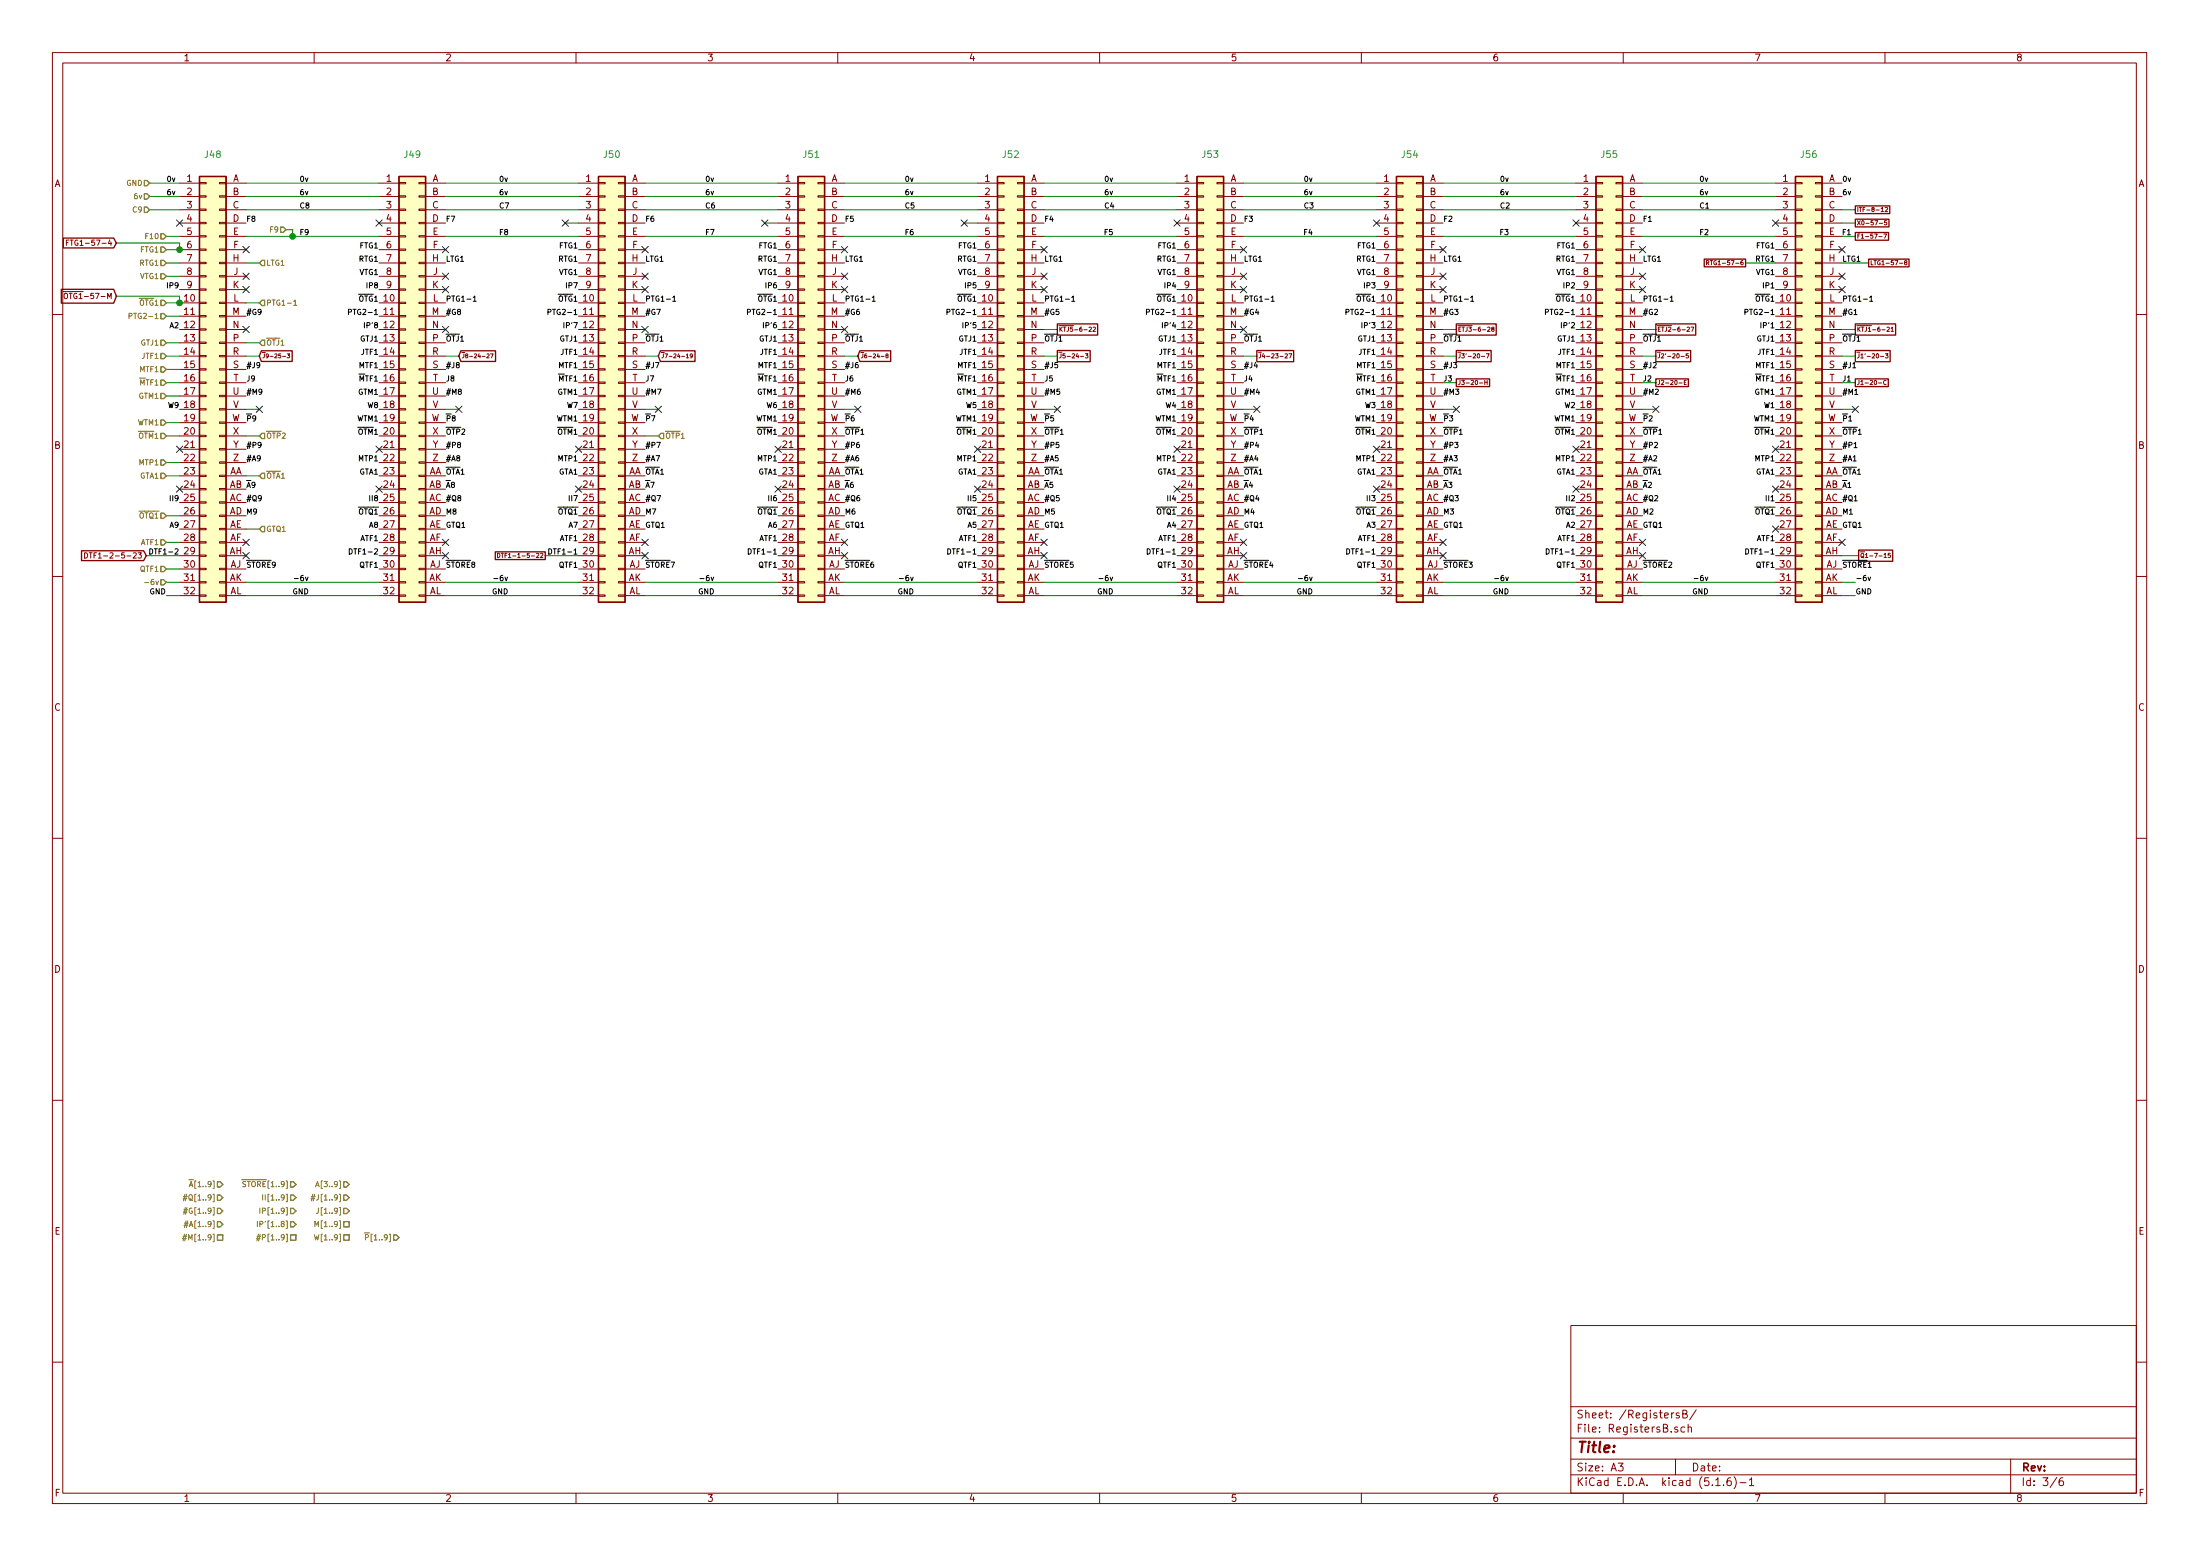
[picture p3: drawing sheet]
EESchema Schematic File Version 4
EELAYER 30 0
EELAYER END
$Descr A3 16535 11693
encoding utf-8
Sheet 3 6
Title ""
Date ""
Rev ""
Comp ""
Comment1 ""
Comment2 ""
Comment3 ""
Comment4 ""
$EndDescr
$Comp
L LSA:Conn_02x32 J48
U 1 1
P 1550 2875
F 0 "J48" H 1600 4592 50  0000 C CNN
F 1 "~" H 1600 4501 50  0000 C CNN
F 2 "ELLIOTT:DIN41612_B_2x32_Vertical" H 1550 2875 50  0001 C CNN
F 3 "" H 1550 2875 50  0001 C CNN
	1    1550 2875
	1    0    0    -1  
$EndComp
$Comp
L LSA:Conn_02x32 J49
U 1 1
P 3050 2875
F 0 "J49" H 3100 4592 50  0000 C CNN
F 1 "~" H 3100 4501 50  0000 C CNN
F 2 "ELLIOTT:DIN41612_B_2x32_Vertical" H 3050 2875 50  0001 C CNN
F 3 "" H 3050 2875 50  0001 C CNN
	1    3050 2875
	1    0    0    -1  
$EndComp
$Comp
L LSA:Conn_02x32 J50
U 1 1
P 4550 2875
F 0 "J50" H 4600 4592 50  0000 C CNN
F 1 "~" H 4600 4501 50  0000 C CNN
F 2 "ELLIOTT:DIN41612_B_2x32_Vertical" H 4550 2875 50  0001 C CNN
F 3 "" H 4550 2875 50  0001 C CNN
	1    4550 2875
	1    0    0    -1  
$EndComp
$Comp
L LSA:Conn_02x32 J51
U 1 1
P 6050 2875
F 0 "J51" H 6100 4592 50  0000 C CNN
F 1 "~" H 6100 4501 50  0000 C CNN
F 2 "ELLIOTT:DIN41612_B_2x32_Vertical" H 6050 2875 50  0001 C CNN
F 3 "" H 6050 2875 50  0001 C CNN
	1    6050 2875
	1    0    0    -1  
$EndComp
$Comp
L LSA:Conn_02x32 J52
U 1 1
P 7550 2875
F 0 "J52" H 7600 4592 50  0000 C CNN
F 1 "~" H 7600 4501 50  0000 C CNN
F 2 "ELLIOTT:DIN41612_B_2x32_Vertical" H 7550 2875 50  0001 C CNN
F 3 "" H 7550 2875 50  0001 C CNN
	1    7550 2875
	1    0    0    -1  
$EndComp
$Comp
L LSA:Conn_02x32 J53
U 1 1
P 9050 2875
F 0 "J53" H 9100 4592 50  0000 C CNN
F 1 "~" H 9100 4501 50  0000 C CNN
F 2 "ELLIOTT:DIN41612_B_2x32_Vertical" H 9050 2875 50  0001 C CNN
F 3 "" H 9050 2875 50  0001 C CNN
	1    9050 2875
	1    0    0    -1  
$EndComp
$Comp
L LSA:Conn_02x32 J54
U 1 1
P 10550 2875
F 0 "J54" H 10600 4592 50  0000 C CNN
F 1 "~" H 10600 4501 50  0000 C CNN
F 2 "ELLIOTT:DIN41612_B_2x32_Vertical" H 10550 2875 50  0001 C CNN
F 3 "" H 10550 2875 50  0001 C CNN
	1    10550 2875
	1    0    0    -1  
$EndComp
$Comp
L LSA:Conn_02x32 J55
U 1 1
P 12050 2875
F 0 "J55" H 12100 4592 50  0000 C CNN
F 1 "~" H 12100 4501 50  0000 C CNN
F 2 "ELLIOTT:DIN41612_B_2x32_Vertical" H 12050 2875 50  0001 C CNN
F 3 "" H 12050 2875 50  0001 C CNN
	1    12050 2875
	1    0    0    -1  
$EndComp
$Comp
L LSA:Conn_02x32 J56
U 1 1
P 13550 2875
F 0 "J56" H 13600 4592 50  0000 C CNN
F 1 "~" H 13600 4501 50  0000 C CNN
F 2 "ELLIOTT:DIN41612_B_2x32_Vertical" H 13550 2875 50  0001 C CNN
F 3 "" H 13550 2875 50  0001 C CNN
	1    13550 2875
	1    0    0    -1  
$EndComp
Wire Wire Line
	1850 1575 2850 1575
Text Label 2250 1575 0    40   ~ 0
C8
Wire Wire Line
	3350 1575 4350 1575
Text Label 3750 1575 0    40   ~ 0
C7
Wire Wire Line
	4850 1575 5850 1575
Text Label 5300 1575 0    40   ~ 0
C6
Wire Wire Line
	6350 1575 7350 1575
Text Label 6800 1575 0    40   ~ 0
C5
Wire Wire Line
	7850 1575 8850 1575
Text Label 8300 1575 0    40   ~ 0
C4
Wire Wire Line
	9350 1575 10350 1575
Text Label 9800 1575 0    40   ~ 0
C3
Wire Wire Line
	10850 1575 11850 1575
Text Label 11275 1575 0    40   ~ 0
C2
Wire Wire Line
	12350 1575 13350 1575
Text Label 12775 1575 0    40   ~ 0
C1
Wire Wire Line
	1350 2075 1250 2075
NoConn ~ 1850 1875
NoConn ~ 3350 1875
NoConn ~ 1850 2175
NoConn ~ 3350 2175
NoConn ~ 4850 1875
NoConn ~ 4850 2175
NoConn ~ 6350 1875
NoConn ~ 6350 2175
NoConn ~ 7850 1875
NoConn ~ 7850 2175
NoConn ~ 9350 1875
NoConn ~ 9350 2175
NoConn ~ 10850 1875
NoConn ~ 10850 2175
NoConn ~ 12350 1875
NoConn ~ 12350 2175
NoConn ~ 13850 1875
NoConn ~ 13850 2175
Text GLabel 13950 1775 2    32   UnSpc ~ 0
F1-57-7
Wire Wire Line
	13850 1775 13950 1775
Wire Wire Line
	1950 1975 1850 1975
Wire Wire Line
	1250 1875 1350 1875
Wire Wire Line
	1250 1975 1350 1975
NoConn ~ 1350 1675
NoConn ~ 2850 1675
NoConn ~ 8850 1675
NoConn ~ 10350 1675
NoConn ~ 11850 1675
NoConn ~ 13350 1675
Wire Wire Line
	4250 1675 4350 1675
Wire Wire Line
	5750 1675 5850 1675
Wire Wire Line
	7250 1675 7350 1675
Wire Wire Line
	1350 2675 1250 2675
Wire Wire Line
	1250 2775 1350 2775
Wire Wire Line
	1250 3275 1350 3275
Wire Wire Line
	1250 3175 1350 3175
Wire Wire Line
	1250 2975 1350 2975
NoConn ~ 1850 4075
NoConn ~ 3350 4075
NoConn ~ 4850 4075
NoConn ~ 6350 4075
NoConn ~ 7850 4075
NoConn ~ 9350 4075
NoConn ~ 10850 4075
NoConn ~ 12350 4075
NoConn ~ 13850 4075
Wire Wire Line
	1250 4375 1350 4375
Wire Wire Line
	1250 4475 1350 4475
Wire Wire Line
	13950 4375 13850 4375
Wire Wire Line
	13950 4475 13850 4475
Text GLabel 13950 1575 2    32   UnSpc ~ 0
ITF-8-12
Wire Wire Line
	13950 1575 13850 1575
Text GLabel 13950 1675 2    32   UnSpc ~ 0
X0-57-5
Wire Wire Line
	13950 1675 13850 1675
Wire Wire Line
	1250 3475 1350 3475
NoConn ~ 7250 1675
NoConn ~ 5750 1675
NoConn ~ 4250 1675
Wire Wire Line
	1250 2375 1350 2375
Wire Wire Line
	1250 2275 1350 2275
Text GLabel 13950 2475 2    32   UnSpc ~ 0
~KTJ1~-6-21
Text GLabel 12450 2475 2    32   UnSpc ~ 0
~ETJ2~-6-27
Wire Wire Line
	12450 2475 12350 2475
Text GLabel 10950 2475 2    32   UnSpc ~ 0
~ETJ3~-6-28
Wire Wire Line
	10950 2475 10850 2475
NoConn ~ 9350 2475
Text GLabel 7950 2475 2    32   UnSpc ~ 0
~KTJ5~-6-22
Wire Wire Line
	7950 2475 7850 2475
NoConn ~ 6350 2475
NoConn ~ 4850 2475
NoConn ~ 3350 2475
NoConn ~ 1850 2475
Wire Wire Line
	1250 2575 1350 2575
Wire Wire Line
	1850 2575 1950 2575
Wire Wire Line
	1250 2875 1350 2875
Wire Wire Line
	1950 3275 1850 3275
Wire Wire Line
	1850 3575 1950 3575
Wire Wire Line
	1250 3575 1350 3575
Wire Wire Line
	1250 4075 1350 4075
Text GLabel 1100 4175 0    40   Input ~ 0
DTF1-2-5-23
Text GLabel 4100 4175 0    32   UnSpc ~ 0
DTF1-1-5-22
Wire Wire Line
	1250 4275 1350 4275
Wire Wire Line
	1250 3875 1350 3875
Wire Wire Line
	13850 2475 13950 2475
NoConn ~ 13850 2075
NoConn ~ 12350 2075
NoConn ~ 10850 2075
NoConn ~ 9350 2075
NoConn ~ 7850 2075
NoConn ~ 6350 2075
NoConn ~ 4850 2075
NoConn ~ 3350 2075
NoConn ~ 1850 2075
Text GLabel 1950 2675 2    30   Input ~ 0
~J~9-25-3
Text GLabel 3450 2675 2    30   Input ~ 0
~J~8-24-27
Text GLabel 4950 2675 2    30   Input ~ 0
~J~7-24-19
Text GLabel 6450 2675 2    30   Input ~ 0
~J~6-24-8
Text GLabel 7950 2675 2    32   UnSpc ~ 0
~J~5-24-3
Wire Wire Line
	1850 2675 1950 2675
Wire Wire Line
	3450 2675 3350 2675
Wire Wire Line
	4950 2675 4850 2675
Wire Wire Line
	6450 2675 6350 2675
Wire Wire Line
	7950 2675 7850 2675
Text GLabel 9450 2675 2    32   UnSpc ~ 0
~J~4-23-27
Wire Wire Line
	9350 2675 9450 2675
NoConn ~ 13350 3975
NoConn ~ 11850 3375
NoConn ~ 10350 3375
NoConn ~ 8850 3375
NoConn ~ 13350 3375
NoConn ~ 7350 3375
NoConn ~ 5850 3375
NoConn ~ 4350 3375
NoConn ~ 2850 3375
NoConn ~ 1350 3375
Wire Wire Line
	13950 3075 13850 3075
Wire Wire Line
	12450 3075 12350 3075
Wire Wire Line
	10850 3075 10950 3075
Wire Wire Line
	9350 3075 9450 3075
Wire Wire Line
	7850 3075 7950 3075
Wire Wire Line
	6350 3075 6450 3075
Wire Wire Line
	4850 3075 4950 3075
Wire Wire Line
	3350 3075 3450 3075
Wire Wire Line
	1850 3075 1950 3075
NoConn ~ 12350 4175
NoConn ~ 10850 4175
NoConn ~ 9350 4175
NoConn ~ 7850 4175
Wire Wire Line
	1950 3975 1850 3975
NoConn ~ 13350 3675
NoConn ~ 11850 3675
NoConn ~ 10350 3675
NoConn ~ 8850 3675
NoConn ~ 7350 3675
NoConn ~ 5850 3675
NoConn ~ 4350 3675
NoConn ~ 2850 3675
NoConn ~ 1350 3675
NoConn ~ 6350 4175
NoConn ~ 4850 4175
NoConn ~ 3350 4175
NoConn ~ 1850 4175
Text GLabel 13125 1975 0    32   UnSpc ~ 0
RTG1-57-6
Text GLabel 14050 1975 2    32   UnSpc ~ 0
LTG1-57-8
Text GLabel 13975 4175 2    32   UnSpc ~ 0
~Q~1-7-15
Wire Wire Line
	13975 4175 13850 4175
Text HLabel 1675 8900 0    40   Input ~ 0
~A~[1..9]
Text Label 12350 3675 0    40   ~ 0
~A~2
Text Label 13850 3675 0    40   ~ 0
~A~1
Text Label 10850 3675 0    40   ~ 0
~A~3
Text Label 9350 3675 0    40   ~ 0
~A~4
Text Label 1850 3675 0    40   ~ 0
~A~9
Text Label 3350 3675 0    40   ~ 0
~A~8
Text Label 4850 3675 0    40   ~ 0
~A~7
Text Label 6350 3675 0    40   ~ 0
~A~6
Text Label 7850 3675 0    40   ~ 0
~A~5
Text Label 2250 1775 0    40   ~ 0
F9
Wire Wire Line
	3350 1775 4350 1775
Text Label 3750 1775 0    40   ~ 0
F8
Text Label 1850 1675 0    40   ~ 0
F8
Text Label 3350 1675 0    40   ~ 0
F7
Text Label 1850 3775 0    40   ~ 0
#Q9
Text Label 13850 3775 0    40   ~ 0
#Q1
Text Label 12350 3775 0    40   ~ 0
#Q2
Text Label 10850 3775 0    40   ~ 0
#Q3
Text Label 9350 3775 0    40   ~ 0
#Q4
Text Label 7850 3775 0    40   ~ 0
#Q5
Text Label 6350 3775 0    40   ~ 0
#Q6
Text Label 4850 3775 0    40   ~ 0
#Q7
Text Label 3350 3775 0    40   ~ 0
#Q8
Text HLabel 1250 1775 0    40   Input ~ 0
F10
Text HLabel 2150 1725 0    40   Input ~ 0
F9
Text HLabel 1125 1575 0    40   Input ~ 0
C9
Wire Wire Line
	4850 1775 5850 1775
Text Label 5300 1775 0    40   ~ 0
F7
Wire Wire Line
	6350 1775 7350 1775
Text Label 6800 1775 0    40   ~ 0
F6
Wire Wire Line
	12350 1775 13350 1775
Text Label 12775 1775 0    40   ~ 0
F2
Text HLabel 1675 9000 0    40   Input ~ 0
#Q[1..9]
Text Label 1850 3475 0    40   ~ 0
#A9
Text Label 13850 3475 0    40   ~ 0
#A1
Text Label 12350 3475 0    40   ~ 0
#A2
Text Label 10850 3475 0    40   ~ 0
#A3
Text Label 9350 3475 0    40   ~ 0
#A4
Text Label 7850 3475 0    40   ~ 0
#A5
Text Label 3350 3475 0    40   ~ 0
#A8
Text Label 4850 3475 0    40   ~ 0
#A7
Text Label 6350 3475 0    40   ~ 0
#A6
Text Label 4850 1675 0    40   ~ 0
F6
Text Label 13850 2375 0    40   ~ 0
#G1
Text Label 12350 2375 0    40   ~ 0
#G2
Text Label 10850 2375 0    40   ~ 0
#G3
Text Label 9350 2375 0    40   ~ 0
#G4
Text Label 7850 2375 0    40   ~ 0
#G5
Text Label 6350 2375 0    40   ~ 0
#G6
Text Label 4850 2375 0    40   ~ 0
#G7
Text Label 3350 2375 0    40   ~ 0
#G8
Text Label 1850 2375 0    40   ~ 0
#G9
Text HLabel 1675 9100 0    40   Input ~ 0
#G[1..9]
Wire Wire Line
	7850 1775 8850 1775
Text Label 8375 1775 2    40   ~ 0
F5
Text Label 6350 1675 0    40   ~ 0
F5
Text Label 10850 1675 0    40   ~ 0
F2
Text Label 9350 1675 0    40   ~ 0
F3
Text Label 7850 1675 0    40   ~ 0
F4
Wire Wire Line
	9350 1775 10350 1775
Text Label 9875 1775 2    40   ~ 0
F4
Text Label 12350 1675 0    40   ~ 0
F1
Wire Wire Line
	10850 1775 11850 1775
Text Label 11350 1775 2    40   ~ 0
F3
Text HLabel 1675 9200 0    40   Input ~ 0
#A[1..9]
Wire Wire Line
	1850 1375 2850 1375
Wire Wire Line
	3350 1375 4350 1375
Wire Wire Line
	4850 1375 5850 1375
Wire Wire Line
	6350 1375 7350 1375
Wire Wire Line
	7850 1375 8850 1375
Wire Wire Line
	9350 1375 10350 1375
Wire Wire Line
	12350 1375 13350 1375
Wire Wire Line
	10850 1375 11850 1375
Text Label 13850 1475 0    40   ~ 0
6v
Wire Wire Line
	12350 1475 13350 1475
Wire Wire Line
	10850 1475 11850 1475
Wire Wire Line
	9350 1475 10350 1475
Wire Wire Line
	7850 1475 8850 1475
Wire Wire Line
	6350 1475 7350 1475
Wire Wire Line
	4850 1475 5850 1475
Wire Wire Line
	1850 1475 2850 1475
Wire Wire Line
	3350 1475 4350 1475
Text HLabel 1125 1475 0    40   Input ~ 0
6v
Text HLabel 1125 1375 0    40   Input ~ 0
GND
Wire Wire Line
	1125 1475 1350 1475
Wire Wire Line
	1125 1375 1350 1375
Text Label 1250 1375 0    40   ~ 0
0v
Text Label 2250 1375 0    40   ~ 0
0v
Text Label 3750 1375 0    40   ~ 0
0v
Text Label 5300 1375 0    40   ~ 0
0v
Text Label 6800 1375 0    40   ~ 0
0v
Text Label 8300 1375 0    40   ~ 0
0v
Text Label 9800 1375 0    40   ~ 0
0v
Text Label 11275 1375 0    40   ~ 0
0v
Text Label 12775 1375 0    40   ~ 0
0v
Text Label 13850 1375 0    40   ~ 0
0v
Text Label 1250 1475 0    40   ~ 0
6v
Text Label 2250 1475 0    40   ~ 0
6v
Text Label 3750 1475 0    40   ~ 0
6v
Text Label 5300 1475 0    40   ~ 0
6v
Text Label 6800 1475 0    40   ~ 0
6v
Text Label 8300 1475 0    40   ~ 0
6v
Text Label 9800 1475 0    40   ~ 0
6v
Text Label 11275 1475 0    40   ~ 0
6v
Text Label 12775 1475 0    40   ~ 0
6v
Wire Wire Line
	1125 1575 1350 1575
Text Label 13850 4275 0    40   ~ 0
~STORE~1
Text Label 12350 4275 0    40   ~ 0
~STORE~2
Text Label 10850 4275 0    40   ~ 0
~STORE~3
Text Label 9350 4275 0    40   ~ 0
~STORE~4
Text Label 7850 4275 0    40   ~ 0
~STORE~5
Text Label 6350 4275 0    40   ~ 0
~STORE~6
Text Label 4850 4275 0    40   ~ 0
~STORE~7
Text Label 3350 4275 0    40   ~ 0
~STORE~8
Text Label 1850 4275 0    40   ~ 0
~STORE~9
Text HLabel 2225 8900 0    40   Input ~ 0
~STORE~[1..9]
Text HLabel 1250 2075 0    40   Input ~ 0
VTG1
Text Label 2850 2075 2    40   ~ 0
VTG1
Text Label 4350 2075 2    40   ~ 0
VTG1
Text Label 5850 2075 2    40   ~ 0
VTG1
Text Label 7350 2075 2    40   ~ 0
VTG1
Text Label 8850 2075 2    40   ~ 0
VTG1
Text Label 10350 2075 2    40   ~ 0
VTG1
Text Label 11850 2075 2    40   ~ 0
VTG1
Text Label 13350 2075 2    40   ~ 0
VTG1
Text HLabel 1250 1875 0    40   Input ~ 0
FTG1
Text Label 2850 1875 2    40   ~ 0
FTG1
Text Label 4350 1875 2    40   ~ 0
FTG1
Text Label 5850 1875 2    40   ~ 0
FTG1
Text Label 7350 1875 2    40   ~ 0
FTG1
Text Label 8850 1875 2    40   ~ 0
FTG1
Text Label 10350 1875 2    40   ~ 0
FTG1
Text Label 11850 1875 2    40   ~ 0
FTG1
Text Label 13350 1875 2    40   ~ 0
FTG1
Text Label 13350 3775 2    40   ~ 0
II1
Text Label 11850 3775 2    40   ~ 0
II2
Text Label 1350 3775 2    40   ~ 0
II9
Text Label 2850 3775 2    40   ~ 0
II8
Text Label 4350 3775 2    40   ~ 0
II7
Text Label 5850 3775 2    40   ~ 0
II6
Text Label 7350 3775 2    40   ~ 0
II5
Text Label 8850 3775 2    40   ~ 0
II4
Text Label 10350 3775 2    40   ~ 0
II3
Text HLabel 2225 9000 0    40   Input ~ 0
II[1..9]
Wire Wire Line
	1250 1775 1350 1775
Wire Wire Line
	1850 1775 2200 1775
Wire Wire Line
	2150 1725 2200 1725
Wire Wire Line
	2200 1725 2200 1775
Connection ~ 2200 1775
Wire Wire Line
	2200 1775 2850 1775
Text GLabel 875  1825 0    40   Input ~ 0
FTG1-57-4
Wire Wire Line
	1350 1825 1350 1875
Connection ~ 1350 1875
Wire Wire Line
	875  1825 1350 1825
Text HLabel 1250 1975 0    40   Input ~ 0
RTG1
Text Label 2850 1975 2    40   ~ 0
RTG1
Text Label 4350 1975 2    40   ~ 0
RTG1
Text Label 5850 1975 2    40   ~ 0
RTG1
Text Label 7350 1975 2    40   ~ 0
RTG1
Text Label 8850 1975 2    40   ~ 0
RTG1
Text Label 10350 1975 2    40   ~ 0
RTG1
Text Label 11850 1975 2    40   ~ 0
RTG1
Text Label 13350 1975 2    40   ~ 0
RTG1
Text Label 13850 1975 0    40   ~ 0
LTG1
Text Label 12350 1975 0    40   ~ 0
LTG1
Text Label 10850 1975 0    40   ~ 0
LTG1
Text Label 9350 1975 0    40   ~ 0
LTG1
Text Label 7850 1975 0    40   ~ 0
LTG1
Text Label 6350 1975 0    40   ~ 0
LTG1
Text Label 4850 1975 0    40   ~ 0
LTG1
Text Label 3350 1975 0    40   ~ 0
LTG1
Text HLabel 1950 1975 2    40   Input ~ 0
LTG1
Text Label 13925 1775 2    40   ~ 0
F1
Wire Wire Line
	14050 1975 13850 1975
Wire Wire Line
	13125 1975 13350 1975
Text Label 13350 2175 2    40   ~ 0
IP1
Text Label 11850 2175 2    40   ~ 0
IP2
Text Label 10350 2175 2    40   ~ 0
IP3
Text Label 8850 2175 2    40   ~ 0
IP4
Text Label 7350 2175 2    40   ~ 0
IP5
Text Label 5850 2175 2    40   ~ 0
IP6
Text Label 4350 2175 2    40   ~ 0
IP7
Text Label 2850 2175 2    40   ~ 0
IP8
Text Label 1350 2175 2    40   ~ 0
IP9
Text HLabel 2225 9100 0    40   Input ~ 0
IP[1..9]
Text Label 13850 2275 0    40   ~ 0
PTG1-1
Text Label 12350 2275 0    40   ~ 0
PTG1-1
Text Label 10850 2275 0    40   ~ 0
PTG1-1
Text Label 9350 2275 0    40   ~ 0
PTG1-1
Text Label 7850 2275 0    40   ~ 0
PTG1-1
Text Label 6350 2275 0    40   ~ 0
PTG1-1
Text Label 4850 2275 0    40   ~ 0
PTG1-1
Text Label 3350 2275 0    40   ~ 0
PTG1-1
Text HLabel 1950 2275 2    40   Input ~ 0
PTG1-1
Wire Wire Line
	1950 2275 1850 2275
Text Label 13350 2475 2    40   ~ 0
IP'1
Text Label 11850 2475 2    40   ~ 0
IP'2
Text Label 10350 2475 2    40   ~ 0
IP'3
Text Label 8850 2475 2    40   ~ 0
IP'4
Text Label 7350 2475 2    40   ~ 0
IP'5
Text Label 5850 2475 2    40   ~ 0
IP'6
Text Label 4350 2475 2    40   ~ 0
IP'7
Text Label 2850 2475 2    40   ~ 0
IP'8
Text Label 11850 3975 2    40   ~ 0
A2
Text Label 1350 2475 2    40   ~ 0
A2
Text HLabel 2225 9200 0    40   Input ~ 0
IP'[1..8]
Text HLabel 2625 8900 0    40   Input ~ 0
A[3..9]
Text Label 1350 3975 2    40   ~ 0
A9
Text Label 2850 3975 2    40   ~ 0
A8
Text Label 4350 3975 2    40   ~ 0
A7
Text Label 5850 3975 2    40   ~ 0
A6
Text Label 7350 3975 2    40   ~ 0
A5
Text Label 8850 3975 2    40   ~ 0
A4
Text Label 10350 3975 2    40   ~ 0
A3
Text HLabel 1250 2375 0    40   Input ~ 0
PTG2-1
Text Label 2850 2375 2    40   ~ 0
PTG2-1
Text Label 4350 2375 2    40   ~ 0
PTG2-1
Text Label 5850 2375 2    40   ~ 0
PTG2-1
Text Label 7350 2375 2    40   ~ 0
PTG2-1
Text Label 8850 2375 2    40   ~ 0
PTG2-1
Text Label 10350 2375 2    40   ~ 0
PTG2-1
Text Label 11850 2375 2    40   ~ 0
PTG2-1
Text Label 13350 2375 2    40   ~ 0
PTG2-1
Text HLabel 1250 2275 0    40   Input ~ 0
~OTG~1
Text Label 2850 2275 2    40   ~ 0
~OTG~1
Text Label 4350 2275 2    40   ~ 0
~OTG~1
Text Label 5850 2275 2    40   ~ 0
~OTG~1
Text Label 7350 2275 2    40   ~ 0
~OTG~1
Text Label 8850 2275 2    40   ~ 0
~OTG~1
Text Label 10350 2275 2    40   ~ 0
~OTG~1
Text Label 11850 2275 2    40   ~ 0
~OTG~1
Text Label 13350 2275 2    40   ~ 0
~OTG~1
Text HLabel 1250 2575 0    40   Input ~ 0
GTJ1
Text Label 2850 2575 2    40   ~ 0
GTJ1
Text Label 4350 2575 2    40   ~ 0
GTJ1
Text Label 5850 2575 2    40   ~ 0
GTJ1
Text Label 7350 2575 2    40   ~ 0
GTJ1
Text Label 8850 2575 2    40   ~ 0
GTJ1
Text Label 10350 2575 2    40   ~ 0
GTJ1
Text Label 11850 2575 2    40   ~ 0
GTJ1
Text Label 13350 2575 2    40   ~ 0
GTJ1
Text HLabel 1950 2575 2    40   Input ~ 0
~OTJ~1
Text Label 3350 2575 0    40   ~ 0
~OTJ~1
Text Label 4850 2575 0    40   ~ 0
~OTJ~1
Text Label 6350 2575 0    40   ~ 0
~OTJ~1
Text Label 7850 2575 0    40   ~ 0
~OTJ~1
Text Label 9350 2575 0    40   ~ 0
~OTJ~1
Text Label 10850 2575 0    40   ~ 0
~OTJ~1
Text Label 12350 2575 0    40   ~ 0
~OTJ~1
Text Label 13850 2575 0    40   ~ 0
~OTJ~1
Text HLabel 1250 2775 0    40   Input ~ 0
MTF1
Text Label 2850 2775 2    40   ~ 0
MTF1
Text Label 4350 2775 2    40   ~ 0
MTF1
Text Label 5850 2775 2    40   ~ 0
MTF1
Text Label 7350 2775 2    40   ~ 0
MTF1
Text Label 8850 2775 2    40   ~ 0
MTF1
Text Label 10350 2775 2    40   ~ 0
MTF1
Text Label 11850 2775 2    40   ~ 0
MTF1
Text Label 13350 2775 2    40   ~ 0
MTF1
Text HLabel 1250 3175 0    40   Input ~ 0
WTM1
Text HLabel 1250 3275 0    40   Input ~ 0
~OTM~1
Text Label 2850 3175 2    40   ~ 0
WTM1
Text Label 2850 3275 2    40   ~ 0
~OTM~1
Text Label 4350 3175 2    40   ~ 0
WTM1
Text Label 4350 3275 2    40   ~ 0
~OTM~1
Text Label 5850 3175 2    40   ~ 0
WTM1
Text Label 5850 3275 2    40   ~ 0
~OTM~1
Text Label 7350 3175 2    40   ~ 0
WTM1
Text Label 8850 3175 2    40   ~ 0
WTM1
Text Label 7350 3275 2    40   ~ 0
~OTM~1
Text Label 8850 3275 2    40   ~ 0
~OTM~1
Text Label 10350 3175 2    40   ~ 0
WTM1
Text Label 11850 3175 2    40   ~ 0
WTM1
Text Label 10350 3275 2    40   ~ 0
~OTM~1
Text Label 11850 3275 2    40   ~ 0
~OTM~1
Text Label 13350 3175 2    40   ~ 0
WTM1
Text Label 13350 3275 2    40   ~ 0
~OTM~1
Text HLabel 1250 2675 0    40   Input ~ 0
JTF1
Text Label 2850 2675 2    40   ~ 0
JTF1
Text Label 4350 2675 2    40   ~ 0
JTF1
Text Label 5850 2675 2    40   ~ 0
JTF1
Text Label 7350 2675 2    40   ~ 0
JTF1
Text Label 8850 2675 2    40   ~ 0
JTF1
Text Label 10350 2675 2    40   ~ 0
JTF1
Text Label 11850 2675 2    40   ~ 0
JTF1
Text Label 13350 2675 2    40   ~ 0
JTF1
Text HLabel 1250 2875 0    40   Input ~ 0
~M~TF1
Text Label 2850 2875 2    40   ~ 0
~M~TF1
Text Label 4350 2875 2    40   ~ 0
~M~TF1
Text Label 5850 2875 2    40   ~ 0
~M~TF1
Text Label 7350 2875 2    40   ~ 0
~M~TF1
Text Label 8850 2875 2    40   ~ 0
~M~TF1
Text Label 10350 2875 2    40   ~ 0
~M~TF1
Text Label 11850 2875 2    40   ~ 0
~M~TF1
Text Label 13350 2875 2    40   ~ 0
~M~TF1
Text HLabel 1250 2975 0    40   Input ~ 0
GTM1
Text Label 2850 2975 2    40   ~ 0
GTM1
Text Label 4350 2975 2    40   ~ 0
GTM1
Text Label 5850 2975 2    40   ~ 0
GTM1
Text Label 7350 2975 2    40   ~ 0
GTM1
Text Label 8850 2975 2    40   ~ 0
GTM1
Text Label 10350 2975 2    40   ~ 0
GTM1
Text Label 11850 2975 2    40   ~ 0
GTM1
Text Label 13350 2975 2    40   ~ 0
GTM1
Text HLabel 1250 3575 0    40   Input ~ 0
GTA1
Text HLabel 1950 3575 2    40   Input ~ 0
~OTA~1
Text Label 2850 3575 2    40   ~ 0
GTA1
Text Label 3350 3575 0    40   ~ 0
~OTA~1
Text Label 4350 3575 2    40   ~ 0
GTA1
Text Label 4850 3575 0    40   ~ 0
~OTA~1
Text Label 5850 3575 2    40   ~ 0
GTA1
Text Label 6350 3575 0    40   ~ 0
~OTA~1
Text Label 7350 3575 2    40   ~ 0
GTA1
Text Label 7850 3575 0    40   ~ 0
~OTA~1
Text Label 8850 3575 2    40   ~ 0
GTA1
Text Label 9350 3575 0    40   ~ 0
~OTA~1
Text Label 10350 3575 2    40   ~ 0
GTA1
Text Label 10850 3575 0    40   ~ 0
~OTA~1
Text Label 11850 3575 2    40   ~ 0
GTA1
Text Label 12350 3575 0    40   ~ 0
~OTA~1
Text Label 13350 3575 2    40   ~ 0
GTA1
Text Label 13850 3575 0    40   ~ 0
~OTA~1
Text HLabel 1250 3875 0    40   Input ~ 0
~OTQ1~
Text Label 2850 3875 2    40   ~ 0
~OTQ1~
Text Label 4350 3875 2    40   ~ 0
~OTQ1~
Text Label 5850 3875 2    40   ~ 0
~OTQ1~
Text Label 7350 3875 2    40   ~ 0
~OTQ1~
Text Label 8850 3875 2    40   ~ 0
~OTQ1~
Text Label 10350 3875 2    40   ~ 0
~OTQ1~
Text Label 11850 3875 2    40   ~ 0
~OTQ1~
Text Label 13350 3875 2    40   ~ 0
~OTQ1~
Text GLabel 875  2225 0    40   Input ~ 0
~OTG1~-57-M
Wire Wire Line
	875  2225 1350 2225
Wire Wire Line
	1350 2225 1350 2275
Connection ~ 1350 2275
Text HLabel 1250 4075 0    40   Input ~ 0
ATF1
Text Label 2850 4075 2    40   ~ 0
ATF1
Text Label 4350 4075 2    40   ~ 0
ATF1
Text Label 5850 4075 2    40   ~ 0
ATF1
Text Label 7350 4075 2    40   ~ 0
ATF1
Text Label 8850 4075 2    40   ~ 0
ATF1
Text Label 10350 4075 2    40   ~ 0
ATF1
Text Label 11850 4075 2    40   ~ 0
ATF1
Text Label 13350 4075 2    40   ~ 0
ATF1
Text HLabel 1250 4275 0    40   Input ~ 0
QTF1
Text Label 2850 4275 2    40   ~ 0
QTF1
Text Label 4350 4275 2    40   ~ 0
QTF1
Text Label 5850 4275 2    40   ~ 0
QTF1
Text Label 7350 4275 2    40   ~ 0
QTF1
Text Label 8850 4275 2    40   ~ 0
QTF1
Text Label 10350 4275 2    40   ~ 0
QTF1
Text Label 13350 4275 2    40   ~ 0
QTF1
Text Label 11850 4275 2    40   ~ 0
QTF1
Text HLabel 1950 3975 2    40   Input ~ 0
GTQ1
Text Label 3350 3975 0    40   ~ 0
GTQ1
Text Label 4850 3975 0    40   ~ 0
GTQ1
Text Label 6350 3975 0    40   ~ 0
GTQ1
Text Label 7850 3975 0    40   ~ 0
GTQ1
Text Label 9350 3975 0    40   ~ 0
GTQ1
Text Label 10850 3975 0    40   ~ 0
GTQ1
Text Label 12350 3975 0    40   ~ 0
GTQ1
Text Label 13850 3975 0    40   ~ 0
GTQ1
Text Label 1350 4175 2    40   ~ 0
DTF1-2
Wire Wire Line
	1100 4175 1350 4175
Text Label 2850 4175 2    40   ~ 0
DTF1-2
Text Label 4350 4175 2    40   ~ 0
DTF1-1
Wire Wire Line
	4100 4175 4350 4175
Text Label 5850 4175 2    40   ~ 0
DTF1-1
Text Label 7350 4175 2    40   ~ 0
DTF1-1
Text Label 8850 4175 2    40   ~ 0
DTF1-1
Text Label 10350 4175 2    40   ~ 0
DTF1-1
Text Label 11850 4175 2    40   ~ 0
DTF1-1
Text Label 13350 4175 2    40   ~ 0
DTF1-1
Text Label 13850 2775 0    40   ~ 0
#J1
Text HLabel 2625 9000 0    40   Input ~ 0
#J[1..9]
Text Label 12350 2775 0    40   ~ 0
#J2
Text Label 10850 2775 0    40   ~ 0
#J3
Text Label 9350 2775 0    40   ~ 0
#J4
Text Label 7850 2775 0    40   ~ 0
#J5
Text Label 6350 2775 0    40   ~ 0
#J6
Text Label 4850 2775 0    40   ~ 0
#J7
Text Label 3350 2775 0    40   ~ 0
#J8
Text Label 1850 2775 0    40   ~ 0
#J9
Text HLabel 1250 3475 0    40   Input ~ 0
MTP1
Text Label 2850 3475 2    40   ~ 0
MTP1
Text Label 5850 3475 2    40   ~ 0
MTP1
Text Label 8850 3475 2    40   ~ 0
MTP1
Text Label 10350 3475 2    40   ~ 0
MTP1
Text Label 13350 3475 2    40   ~ 0
MTP1
Text Label 11850 3475 2    40   ~ 0
MTP1
Text Label 7350 3475 2    40   ~ 0
MTP1
Text Label 4350 3475 2    40   ~ 0
MTP1
Wire Wire Line
	4950 3275 4850 3275
Text Label 3350 3275 0    40   ~ 0
~OTP~2
Text HLabel 4950 3275 2    40   Input ~ 0
~OTP~1
Text Label 6350 3275 0    40   ~ 0
~OTP~1
Text Label 7850 3275 0    40   ~ 0
~OTP~1
Text Label 9350 3275 0    40   ~ 0
~OTP~1
Text Label 10850 3275 0    40   ~ 0
~OTP~1
Text Label 12350 3275 0    40   ~ 0
~OTP~1
Text Label 13850 3275 0    40   ~ 0
~OTP~1
Text HLabel 1950 3275 2    40   Input ~ 0
~OTP~2
Text Label 1850 2875 0    40   ~ 0
J9
Text HLabel 2625 9100 0    40   Input ~ 0
J[1..9]
Text Label 3350 2875 0    40   ~ 0
J8
Text Label 4850 2875 0    40   ~ 0
J7
Text Label 6350 2875 0    40   ~ 0
J6
Text Label 7850 2875 0    40   ~ 0
J5
Text Label 9350 2875 0    40   ~ 0
J4
Text GLabel 10950 2875 2    32   UnSpc ~ 0
J3-20-H
Text GLabel 12450 2875 2    32   UnSpc ~ 0
J2-20-E
Text GLabel 13950 2875 2    32   UnSpc ~ 0
J1-20-C
NoConn ~ 1950 3075
NoConn ~ 3450 3075
NoConn ~ 4950 3075
NoConn ~ 6450 3075
NoConn ~ 7950 3075
NoConn ~ 9450 3075
NoConn ~ 10950 3075
NoConn ~ 12450 3075
NoConn ~ 13950 3075
Wire Wire Line
	10950 2875 10850 2875
Text Label 10850 2875 0    40   ~ 0
J3
Wire Wire Line
	12350 2875 12450 2875
Wire Wire Line
	13950 2875 13850 2875
Text Label 12350 2875 0    40   ~ 0
J2
Text Label 13850 2875 0    40   ~ 0
J1
Text Label 1850 3875 0    40   ~ 0
M9
Text HLabel 2625 9200 0    40   UnSpc ~ 0
M[1..9]
Text Label 3350 3875 0    40   ~ 0
M8
Text Label 4850 3875 0    40   ~ 0
M7
Text Label 6350 3875 0    40   ~ 0
M6
Text Label 7850 3875 0    40   ~ 0
M5
Text Label 9350 3875 0    40   ~ 0
M4
Text Label 10850 3875 0    40   ~ 0
M3
Text Label 12350 3875 0    40   ~ 0
M2
Text Label 13850 3875 0    40   ~ 0
M1
Text HLabel 1675 9300 0    40   UnSpc ~ 0
#M[1..9]
Text Label 1850 2975 0    40   ~ 0
#M9
Text Label 3350 2975 0    40   ~ 0
#M8
Text Label 4850 2975 0    40   ~ 0
#M7
Text Label 6350 2975 0    40   ~ 0
#M6
Text Label 7850 2975 0    40   ~ 0
#M5
Text Label 9350 2975 0    40   ~ 0
#M4
Text Label 10850 2975 0    40   ~ 0
#M3
Text Label 12350 2975 0    40   ~ 0
#M2
Text Label 13850 2975 0    40   ~ 0
#M1
Text HLabel 2225 9300 0    40   UnSpc ~ 0
#P[1..9]
Text Label 1850 3375 0    40   ~ 0
#P9
Text Label 3350 3375 0    40   ~ 0
#P8
Text Label 4850 3375 0    40   ~ 0
#P7
Text Label 6350 3375 0    40   ~ 0
#P6
Text Label 7850 3375 0    40   ~ 0
#P5
Text Label 9350 3375 0    40   ~ 0
#P4
Text Label 10850 3375 0    40   ~ 0
#P3
Text Label 12350 3375 0    40   ~ 0
#P2
Text Label 13850 3375 0    40   ~ 0
#P1
Text Label 1350 3075 2    40   ~ 0
W9
Text Label 2850 3075 2    40   ~ 0
W8
Text Label 4350 3075 2    40   ~ 0
W7
Text Label 5850 3075 2    40   ~ 0
W6
Text Label 7350 3075 2    40   ~ 0
W5
Text Label 8850 3075 2    40   ~ 0
W4
Text Label 10350 3075 2    40   ~ 0
W3
Text Label 11850 3075 2    40   ~ 0
W2
Text Label 13350 3075 2    40   ~ 0
W1
Text HLabel 2625 9300 0    40   UnSpc ~ 0
W[1..9]
Text Label 1850 3175 0    40   ~ 0
~P~9
Text Label 3350 3175 0    40   ~ 0
~P~8
Text Label 4850 3175 0    40   ~ 0
~P~7
Text Label 6350 3175 0    40   ~ 0
~P~6
Text Label 7850 3175 0    40   ~ 0
~P~5
Text Label 9350 3175 0    40   ~ 0
~P~4
Text Label 10850 3175 0    40   ~ 0
~P~3
Text Label 12350 3175 0    40   ~ 0
~P~2
Text Label 13850 3175 0    40   ~ 0
~P~1
Text HLabel 3000 9300 0    40   Input ~ 0
~P~[1..9]
Text GLabel 10950 2675 2    32   UnSpc ~ 0
~J~3'-20-7
Text GLabel 12450 2675 2    32   UnSpc ~ 0
~J~2'-20-5
Text GLabel 13950 2675 2    32   UnSpc ~ 0
~J~1'-20-3
Wire Wire Line
	13950 2675 13850 2675
Wire Wire Line
	12450 2675 12350 2675
Wire Wire Line
	10950 2675 10850 2675
Text Label 1250 4475 2    40   ~ 0
GND
Wire Wire Line
	1850 4475 2850 4475
Wire Wire Line
	3350 4475 4350 4475
Wire Wire Line
	4850 4475 5850 4475
Wire Wire Line
	6350 4475 7350 4475
Wire Wire Line
	7850 4475 8850 4475
Wire Wire Line
	9350 4475 10350 4475
Wire Wire Line
	10850 4475 11850 4475
Wire Wire Line
	12350 4475 13350 4475
Text Label 13950 4475 0    40   ~ 0
GND
Text Label 12850 4475 2    40   ~ 0
GND
Text Label 11350 4475 2    40   ~ 0
GND
Text Label 9875 4475 2    40   ~ 0
GND
Text Label 8375 4475 2    40   ~ 0
GND
Text Label 6875 4475 2    40   ~ 0
GND
Text Label 5375 4475 2    40   ~ 0
GND
Text Label 3825 4475 2    40   ~ 0
GND
Text Label 2325 4475 2    40   ~ 0
GND
Wire Wire Line
	1850 4375 2850 4375
Text Label 2325 4375 2    40   ~ 0
-6v
Text HLabel 1250 4375 0    40   Input ~ 0
-6v
Wire Wire Line
	3350 4375 4350 4375
Wire Wire Line
	4850 4375 5850 4375
Text Label 3825 4375 2    40   ~ 0
-6v
Text Label 5375 4375 2    40   ~ 0
-6v
Wire Wire Line
	10850 4375 11850 4375
Wire Wire Line
	9350 4375 10350 4375
Wire Wire Line
	7850 4375 8850 4375
Text Label 6875 4375 2    40   ~ 0
-6v
Wire Wire Line
	6350 4375 7350 4375
Text Label 8375 4375 2    40   ~ 0
-6v
Text Label 9875 4375 2    40   ~ 0
-6v
Text Label 11350 4375 2    40   ~ 0
-6v
Wire Wire Line
	12350 4375 13350 4375
Text Label 12850 4375 2    40   ~ 0
-6v
Text Label 13950 4375 0    40   ~ 0
-6v
$EndSCHEMATC
